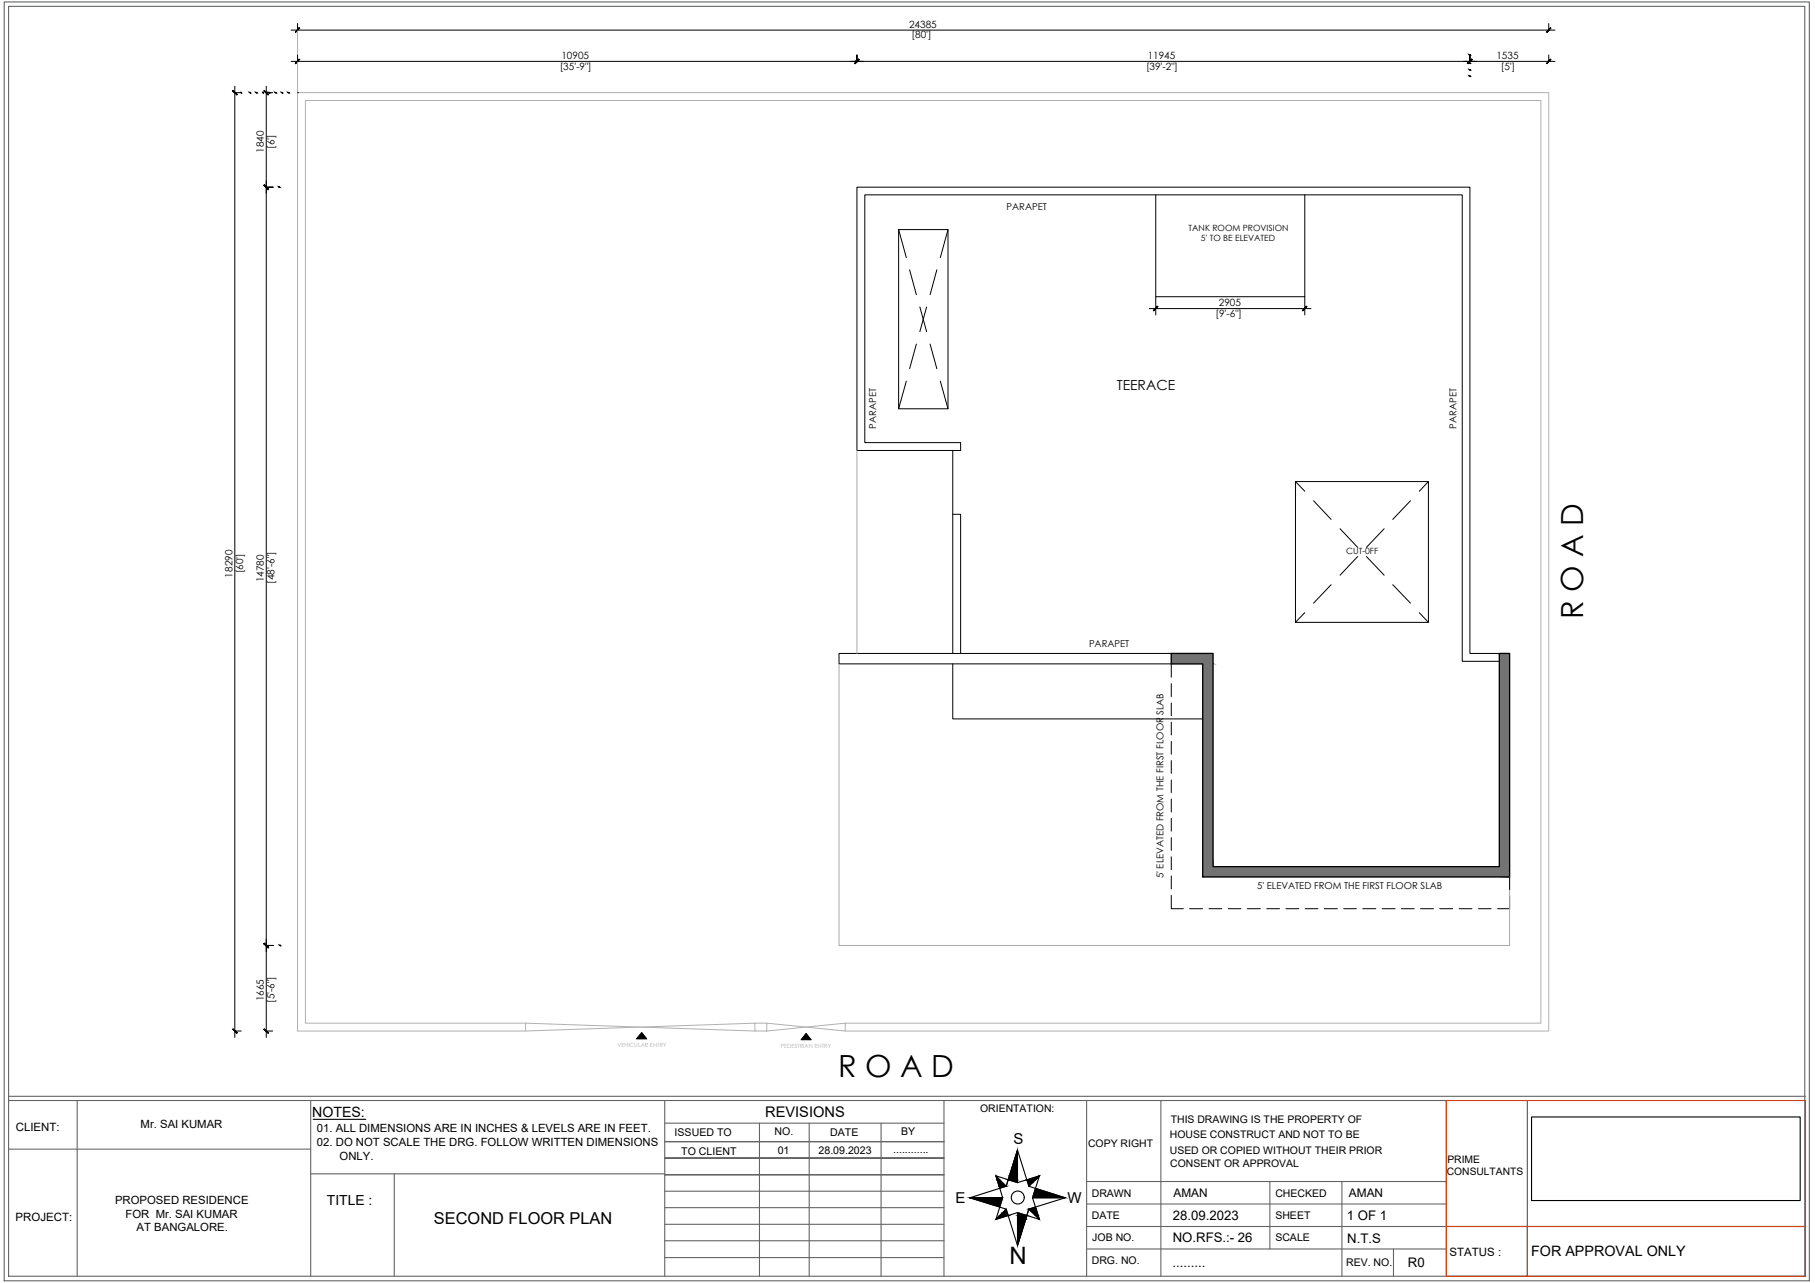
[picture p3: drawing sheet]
<svg xmlns="http://www.w3.org/2000/svg" width="420mm" height="297mm" viewBox="0 0 420 297" stroke-linecap="round" stroke-linejoin="round" font-family="sans-serif">
<!-- layer: PDF5_Solid Fills -->
<g fill="#000" stroke="#000" stroke-width=".23">
<path d="M148.5 239.1l1.1 1.4h-2.2zM186.6 239.3l1.1 1.4h-2.2z"/>
<path d="M69.3 13.7l-.9 1 1-.9zM69.3 13.7l-.9 1z"/>
<path d="M69.3 6.4l-.9 1.1 1-1zM69.3 6.4l-.9 1.1z"/>
<path d="M198.8 13.7l-.9 .9 .1 .1zM197.9 14.6l.1 .1 .8-1zM198.8 13.7l.1 .1-.9 .9zM198.8 13.7l.1 .1-.9 .9z"/>
<path d="M339.7 14.6l.2 .1 .8-1zM339.7 14.6l.2 .1 .8-1zM340.7 13.7l.1 .1-.9 .9zM340.7 13.7l.1 .1-.9 .9z"/>
<path d="M358 14.6l.1 .1 .8-1zM358.9 13.7l.1 .1-.9 .9z"/>
<path d="M358.9 6.4l-.9 1 .1 .1zM358.9 6.4l.1 .1-.9 1z"/>
<path d="M53.8 21l1 1 .1-.1zM53.8 21l.2-.1 .9 1z"/>
<path d="M61.1 21l1 1v-.1zM61.1 21l.1-.1 .9 1z"/>
<path d="M61.2 42.8l-.1 .1 1 .9zM61.2 42.8l-.1 .1 1 .9zM61.1 42.9l1 .9v.1zM61.1 42.9l1 .9v.1z"/>
<path d="M267.9 70.9l-.8 1.1 1-1zM267.9 70.9l-.8 1.1-.1-.2z"/>
<path d="M301.5 71.8l.1 .2 .8-1.1zM302.4 70.9l.2 .1-1 1z"/>
<path d="M61.1 218.5l1 .8-.9-.9zM61.1 218.5l1 .8-.9-.9zM61.1 218.5l1 .8v.1zM61.1 218.5l1 .8v.1z"/>
<path d="M53.8 238.3l1.1 .8-.9-.9zM53.8 238.3l1.1 .8-.1 .2z"/>
<path d="M61.1 238.3l1 .8-.9-.9zM61.1 238.3l1 .8v.2z"/>
</g>
<g fill="#737373" stroke="#737373" stroke-width=".23">
<path d="M271.1 151.3l9.7 2.4v-2.4zM271.1 151.3l9.7 2.4h-9.7z"/>
<path d="M347.1 151.3l2.4 49.3v-49.3zM347.1 151.3l2.4 49.3h-2.4z"/>
<path d="M278.4 153.7l2.4 46.9v-46.9zM278.4 153.7l2.4 46.9h-2.4z"/>
<path d="M278.4 200.6l71.1 2.4v-2.4zM278.4 200.6l71.1 2.4h-71.1z"/>
</g>
<!-- layer: PDF5_Geometry -->
<g fill="none" stroke="#000" stroke-width=".23">
<path d="M54.4 20v220.2M61.6 20v220.2M67.4 14.2h292.6M67.4 7h292.6M68.9 5.4v1.6M68.9 12.7v1.5M198.4 12.7v1.5v-1.5M340.3 12.7v1.5v-1.5M358.5 5.4v1.6M358.5 12.7v1.5M54.4 21.4h1.4M61.6 21.4h1.5"/>
<path d="M68.9 21.4h.1M63.1 43.3h-1.5h1.5M63.1 43.3h.1M208 53.2h11.5v41.4h-11.5zM208 53.2l1.8 6.4M219.5 53.2l-1.8 6.4M267.5 45.1v23.6M302 45.1v23.6h-34.5v4.2M210.6 62.5l1.5 5.7M212.1 79.7l-1.5 5.7M212.9 71.1l1.6 5.7M214.5 71.1l-1.6 5.7"/>
<path d="M215.3 79.7l1.6 5.7M216.9 62.5l-1.6 5.7M266.1 71.4h37.4M302 68.7v4.2M209.8 88.3l-1.8 6.3M217.7 88.3l1.8 6.3M220.6 119.1h1.8v32.2M220.6 104.3v47M299.9 111.5h30.8v32.6h-30.8zM299.9 111.5l2.1 2.2M304.1 115.9l4 4.4M326.5 115.9l-4.1 4.4"/>
<path d="M330.7 111.5l-2.2 2.2M308.1 135.4l-4 4.2M310.2 122.4l4.1 4.3M314.3 128.8l-4.1 4.4M316.3 128.8l4.1 4.4M320.4 122.4l-4.1 4.3M322.4 135.4l4.1 4.2M220.6 153.7v12.7h57.8M271.1 151.3h-76.9v2.4h76.9v3.1M271.1 158.3v3M302 141.8l-2.1 2.3M328.5 141.8l2.2 2.3"/>
<path d="M347.1 151.3h-6.8v-108h-141.9v61h24v-1.8h-22.2v-57.4h138.3v108h8.6M271.1 162.8v2.9M271.1 167.2v3M271.1 171.6v3M271.1 176.1v3M271.1 180.6v2.9M271.1 185v3M271.1 189.5v2.9M271.1 193.9v3M271.1 198.4v3M61.6 218.9h1.5M63.1 218.9h.1"/>
<path d="M271.1 207.3v3.1h2.8M271.1 202.8v3M275.4 210.4h3M279.9 210.4h2.9M284.4 210.4h2.9M288.8 210.4h3M293.2 210.4h3M297.7 210.4h3M302.1 210.4h3M306.6 210.4h3M311.1 210.4h2.9M315.5 210.4h3"/>
<path d="M320 210.4h3M324.4 210.4h3M328.8 210.4h3.1M333.3 210.4h3M337.8 210.4h2.9M342.3 210.4h2.9M349.5 207.5v2.9h-2.8M349.5 203v2.9M54.4 238.7h1.4M61.6 238.7h1.5M148.5 239.1l1.1 1.4h-2.2zM186.6 239.3l1.1 1.4h-2.2z"/>
</g>
<path d="M68.9 5.4v233.3h52.8v-1.8h-51v-213.6h286v213.6h-161v1.8h162.8v-217.3h-289.6M121.7 236.9l53.1 1.8M174.8 236.9h2.7v1.8h-2.7zM174.8 236.9l-53.1 1.8M177.5 236.9l18.2 1.8M195.7 236.9l-18.2 1.8" fill="none" stroke="#b0b0b0" stroke-width=".23"/>
<path d="M271.1 151.3h9.7v49.3h66.3v-49.3h2.4v51.7h-71.1v-49.3h-7.3z" fill="none" stroke="#000" stroke-width=".3"/>
<path d="M198.4 104.3v47M194.2 153.7v65.2h155.3v-15.9" fill="none" stroke="#a8a8a8" stroke-width=".23"/>
<!-- layer: 0 -->
<g fill="none" stroke="#636466" stroke-width=".25">
<path d="M1 .5h417.8v296h-417.8zM2 1.5h415.8v294h-415.8zM2 254.8h332.8M2 253.8h416M17.9 254.8v40.7M71.9 254.8v40.7M153.9 254.8v40.7M218.5 254.8v40.7M251.5 254.8v40.7M268.7 254.8v40.7M2 266.1h69.9M71.9 271.8h82"/>
<path d="M91.3 271.8v23.7M153.9 275.8h64.6M153.9 279.6h64.6M153.9 268.1h64.6M153.9 260h64.6M175.8 260v35.5M187.3 260v35.5M204 260v35.5M218.5 272h-64.6h64.6M218.5 268.1h-64.6h64.6M218.5 264.3h-64.6h64.6M251.5 273.5h83.3"/>
<path d="M251.5 278.8h83.3M294 273.5v15.7M310.6 273.5v22M153.9 283.4h64.6M153.9 287.3h64.6M153.9 291.2h64.6M251.5 289.2h83.3M251.5 284h83.3M322.6 289.2v6.3"/>
</g>
<path d="M334.8 254.8h83.2v29.2h-83.2zM353.6 254.8v40.7h-18.8v-11.5h18.8M353.6 284h64.4v11.5h-64.4z" fill="none" stroke="#dd3700" stroke-width=".25"/>
<g fill="none" stroke="#000" stroke-width=".25">
<path d="M72.5 259.2h12.2M224.5 277.3h7.6l-1.6 5 2.4-2.4zM224.5 277.3l8.4-2.7 2.6-8.3 2.7 8.3 8.4 2.7-8.4 2.6-2.7 8.5-2.6-8.5M230.5 272.2l1.6 5.1M235.5 266.3v7.5l-5-1.6 2.4 2.4zM238.2 274.6l2.4-2.4-1.6 5.1M240.6 272.2l-5.1 1.6M246.6 277.3h-7.6l1.6 5M235.5 280.7l5.1 1.6-2.4-2.4-2.7 8.5v-7.7l-5 1.6"/>
<circle cx="235.6" cy="277.2" r="1.5"/>
</g>
<!-- layer: walls -->
<path d="M354.5 258.6h62.2v19.3h-62.2z" fill="none" stroke="#000" stroke-width=".25"/>
<!-- layer: SOLID FILL -->
<g fill="#000" stroke="#000" stroke-width=".23">
<path d="M224.5 277.3h7.6l-.7 2.1zM230.5 272.2l.9 1h-.6zM230.8 273.2h.6l1.5 1.4zM232.9 279.9l.3 .8h-1.1zM233.7 272.2h1.8v1zM235.5 266.3v5.9h-1.8zM237.7 273.2h2l-.7 .6zM238.2 279.9h1.7l.4 1.5zM238.2 279.9l1.5-.5 .2 .5zM239.7 275.1l6.9 2.2h-7.6zM232.1 280.7h1.1l.2 .7zM235.5 280.7l2.2 .7h-2.2z"/>
<path d="M235.5 281.4h2.2l-.3 .9z"/>
<path d="M230.8 273.2l.5 1.4h1.6zM231.3 274.6h1.6l-1.5 .5z"/>
<path d="M233.7 272.2l-.3 1h2.1zM233.4 273.2h2.1v.6z"/>
<path d="M237.7 273.2l.3 .6h1zM238 273.8h1l-.8 .8z"/>
<path d="M238.2 279.9l1.5 1.5h.6zM239.7 281.4h.6l.3 .9z"/>
<path d="M240.6 272.2l-.9 1zM237.7 273.2l2.9-1-.9 1z"/>
<path d="M231.4 281.4h2l-1.3-.7zM231.4 281.4h2l-2.9 .9z"/>
<path d="M235.5 281.4v.9h1.9zM235.5 282.3h1.9l-1.9 6.1z"/>
</g>
<!-- layer: 0 -->
<path d="M232.1 277.3h-7.6h7.6" fill="none" stroke="#000" stroke-width=".23"/>
<g font-size="7.1">
<text x="366.5" y="143.4" transform="rotate(-90 366.5 143.4)">R O A D</text>
<text x="194.1" y="249.5">R O A D</text>
</g>
<text font-size="5.6" x="233.7" y="292.6">N</text>
<text font-size="3.8" x="100.5" y="283.4">SECOND FLOOR PLAN</text>
<g font-size="3.5">
<text x="234.6" y="264.9">S</text>
<text x="221.2" y="278.5">E</text>
<text x="247.1" y="278.6">W</text>
</g>
<text font-size="3.4" x="177.1" y="258.6">REVISIONS</text>
<g font-size="3.3">
<text x="72.3" y="258.5">NOTES:</text>
<text x="354.5" y="290.7">FOR APPROVAL ONLY</text>
</g>
<g font-size="3.2">
<text x="258.5" y="90.4">TEERACE</text>
<text x="75.7" y="278.9">TITLE :</text>
</g>
<g font-size="3.1">
<text x="271.5" y="287.6">NO.RFS.:- 26</text>
<text x="271.5" y="282.5">28.09.2023</text>
<text x="311.8" y="282.5">1 OF 1</text>
<text x="311.9" y="287.7">N.T.S</text>
<text x="271.4" y="293.2">.........</text>
<text x="325.9" y="293.2">R0</text>
</g>
<g font-size="2.7">
<text x="3.6" y="261.9">CLIENT:</text>
<text x="271.7" y="277.1">AMAN</text>
<text x="312.3" y="277.1">AMAN</text>
<text x="3.6" y="282.7">PROJECT:</text>
<text x="335.6" y="290.8">STATUS :</text>
</g>
<g font-size="2.6">
<text x="32.6" y="261.2">Mr. SAI KUMAR</text>
<text x="73.4" y="262">01. ALL DIMENSIONS ARE IN INCHES &amp; LEVELS ARE IN FEET.</text>
<text x="73.4" y="265.3">02. DO NOT SCALE THE DRG. FOLLOW WRITTEN DIMENSIONS</text>
<text x="78.6" y="268.5">ONLY.</text>
<text x="26.6" y="278.8">PROPOSED RESIDENCE</text>
<text x="29" y="282">FOR Mr. SAI KUMAR</text>
<text x="31.6" y="285.1">AT BANGALORE.</text>
</g>
<g font-size="2.5">
<text x="156.2" y="263">ISSUED TO</text>
<text x="179.3" y="262.7">NO.</text>
<text x="192.2" y="262.9">DATE</text>
<text x="208.6" y="262.9">BY</text>
<text x="157.7" y="267.3">TO CLIENT</text>
<text x="180" y="267.3">01</text>
<text x="189.5" y="267.3">28.09.2023</text>
<text x="206.8" y="266.9">............</text>
</g>
<g font-size="2.4">
<text x="226.9" y="257.4">ORIENTATION:</text>
<text x="270.8" y="263.5">HOUSE CONSTRUCT AND NOT TO BE</text>
<text x="271" y="259.9">THIS DRAWING IS THE PROPERTY OF</text>
<text x="251.9" y="265.5">COPY RIGHT</text>
<text x="270.8" y="267.2">USED OR COPIED WITHOUT THEIR PRIOR</text>
<text x="335.1" y="269.2">PRIME</text>
<text x="270.9" y="270.1">CONSENT OR APPROVAL</text>
<text x="334.9" y="272.1">CONSULTANTS</text>
<text x="252.7" y="277">DRAWN</text>
<text x="295.2" y="277">CHECKED</text>
<text x="252.7" y="282.2">DATE</text>
<text x="252.9" y="287.4">JOB NO.</text>
<text x="295.2" y="287.4">SCALE</text>
<text x="295.2" y="282.2">SHEET</text>
<text x="252.7" y="292.6">DRG. NO.</text>
<text x="311.6" y="293">REV. NO.</text>
</g>
<g font-size="2.3">
<text x="210.4" y="6.4">24385</text>
<text x="211" y="8.9">[80']</text>
<text x="129.6" y="16.1">[35'-9&quot;]</text>
<text x="130" y="13.6">10905</text>
<text x="265.3" y="16.1">[39'-2&quot;]</text>
<text x="265.7" y="13.6">11945</text>
<text x="346.4" y="13.6">1535</text>
<text x="347.4" y="16.1">[5']</text>
<text x="61" y="35.4" transform="rotate(-90 61 35.4)">1840</text>
<text x="63.5" y="34.4" transform="rotate(-90 63.5 34.4)">[6']</text>
<text x="282.2" y="70.8">2905</text>
<text x="281.4" y="73.3">[9'-6&quot;]</text>
<text x="53.8" y="133.7" transform="rotate(-90 53.8 133.7)">18290</text>
<text x="56.3" y="132.7" transform="rotate(-90 56.3 132.7)">[60']</text>
<text x="61" y="134.8" transform="rotate(-90 61 134.8)">14780</text>
<text x="63.5" y="135.2" transform="rotate(-90 63.5 135.2)">[48'-6&quot;]</text>
<text x="61" y="231.8" transform="rotate(-90 61 231.8)">1665</text>
<text x="63.5" y="232.2" transform="rotate(-90 63.5 232.2)">[5'-6&quot;]</text>
</g>
<g font-size="2.2">
<text x="233" y="48.6">PARAPET</text>
<text x="202.8" y="99.2" transform="rotate(-90 202.8 99.2)">PARAPET</text>
<text x="337.1" y="99.2" transform="rotate(-90 337.1 99.2)">PARAPET</text>
<text x="252.1" y="149.8">PARAPET</text>
<text x="269.3" y="203.4" transform="rotate(-90 269.3 203.4)">5' ELEVATED FROM THE FIRST FLOOR SLAB</text>
<text x="291" y="205.9">5' ELEVATED FROM THE FIRST FLOOR SLAB</text>
</g>
<g font-size="2">
<text x="275.2" y="53.4">TANK ROOM PROVISION</text>
<text x="278" y="55.8">5' TO BE ELEVATED</text>
<text x="311.6" y="128.2">CUT-0FF</text>
</g>
<g font-size="1.3" fill="#b0b0b0">
<text x="142.9" y="242.5">VEHICULAR ENTRY</text>
<text x="180.7" y="242.7">PEDESTRIAN ENTRY</text>
</g>
</svg>
